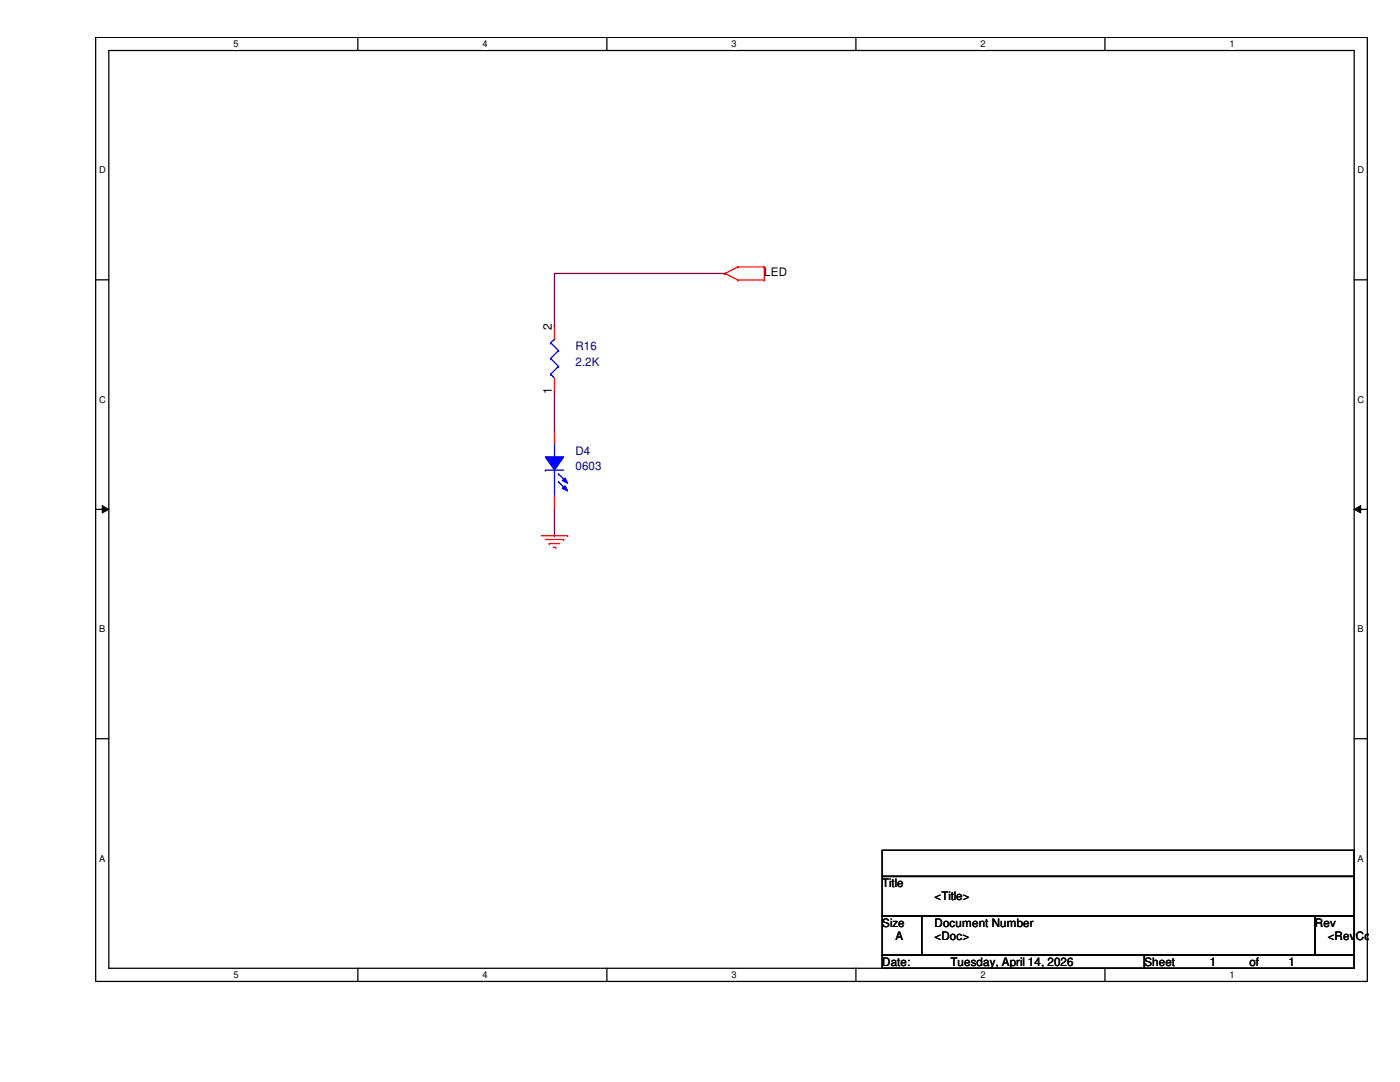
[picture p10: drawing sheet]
<svg xmlns="http://www.w3.org/2000/svg" width="279mm" height="216mm" viewBox="0 0 279 216" stroke-linecap="round" stroke-linejoin="round" font-family="sans-serif">
<path d="M19.1 7.5h253.8v188.3h-253.8zM21.7 10.1h248.6v183.1h-248.6z" fill="none" stroke="#000" stroke-width=".25"/>
<g fill="#fff">
<path d="M46.6 7.7h1v2.1h-1z"/>
<path d="M46.6 193.5h1v2.1h-1z"/>
</g>
<path d="M71.4 7.5v2.6M71.4 193.2v2.6" fill="none" stroke="#000" stroke-width=".25"/>
<g fill="#fff">
<path d="M96.3 7.7h1v2.1h-1z"/>
<path d="M96.3 193.5h1v2.1h-1z"/>
</g>
<path d="M121.1 7.5v2.6M121.1 193.2v2.6" fill="none" stroke="#000" stroke-width=".25"/>
<g fill="#fff">
<path d="M146 7.7h1v2.1h-1z"/>
<path d="M146 193.5h1v2.1h-1z"/>
</g>
<path d="M170.8 7.5v2.6M170.8 193.2v2.6" fill="none" stroke="#000" stroke-width=".25"/>
<g fill="#fff">
<path d="M195.7 7.7h1v2.1h-1z"/>
<path d="M195.7 193.5h1v2.1h-1z"/>
</g>
<path d="M220.5 7.5v2.6M220.5 193.2v2.6" fill="none" stroke="#000" stroke-width=".25"/>
<g fill="#fff">
<path d="M245.4 7.7h1v2.1h-1z"/>
<path d="M245.4 193.5h1v2.1h-1z"/>
<path d="M19.8 32.9h1.3v2.1h-1.3z"/>
<path d="M270.9 32.9h1.3v2.1h-1.3z"/>
<path d="M19.8 78.7h1.3v2.1h-1.3z"/>
<path d="M270.9 78.7h1.3v2.1h-1.3z"/>
</g>
<path d="M19.1 55.8h2.6M270.3 55.8h2.6" fill="none" stroke="#000" stroke-width=".25"/>
<g fill="#fff">
<path d="M19.8 124.5h1.2v2.1h-1.2z"/>
<path d="M270.9 124.5h1.3v2.1h-1.3z"/>
</g>
<path d="M19.1 101.6h2.6M270.3 101.6h2.6" fill="none" stroke="#000" stroke-width=".25"/>
<path d="M20.4 100.9l1.3 .7-1.3 .8zM270.3 101.6l1.3-.7v1.5z" fill="#000"/>
<path d="M20.4 100.9l1.3 .7-1.3 .8zM270.3 101.6l1.3-.7v1.5z" fill="none" stroke="#000" stroke-width=".2"/>
<g fill="#fff">
<path d="M19.8 170.3h1.2v2h-1.2z"/>
<path d="M270.9 170.3h1.3v2h-1.3z"/>
</g>
<path d="M19.1 147.4h2.6M270.3 147.4h2.6M176.1 169.7h94.2v5.2h-94.2zM176.1 174.9h94.2v7.9h-94.2zM176.1 182.8h7.8v7.8h-7.8zM176.1 190.6h52.3v2.6h-52.3zM183.9 182.8h78.5v7.8h-78.5zM228.4 190.6h41.9v2.6h-41.9zM262.4 182.8h7.9v7.8h-7.9z" fill="none" stroke="#000" stroke-width=".25"/>
<g fill="none" stroke="#f00" stroke-width=".25">
<path d="M144.7 54.6h.1M144.7 54.6l2.6 1.3M147.3 53.3h.1M147.3 55.9h.1M147.3 53.3l-2.6 1.3M147.3 53.3h5.2M147.3 55.9h5.2M152.5 53.3h.1M152.5 55.9h.1M152.5 53.3v2.6M110.7 78.1h.1M110.7 65h.1"/>
<path d="M110.7 65v2.6M110.7 75.5v2.6M108 106.9h5.3M108.8 107.7h3.7M109.6 108.5h.1M109.6 108.5h2.1M110.4 109.2h.5M110.9 109.2h.1M112.5 107.7h.1M113.3 106.9h.1"/>
</g>
<g fill="none" stroke="#00f" stroke-width=".25">
<path d="M109.9 74.7h.1M109.9 71.5h.1M109.9 68.4h.1M109.9 74.7l.8 .8M109.9 71.5l1.6 1.6M109.9 68.4l1.6 1.6M110.7 67.6h.1M110.7 67.6l-.8 .8M111.5 73.1h.1M111.5 70h.1M111.5 73.1l-1.6 1.6M111.5 70l-1.6 1.5"/>
<path d="M108.8 93.8h.1M108.8 93.8h3.7M110.7 91.2h.1M110.7 99h.1M110.7 88.6v2.6M110.7 93.8v5.2"/>
</g>
<path d="M108.8 91.2h3.7l-1.8 2.6z" fill-rule="evenodd" fill="#00f"/>
<path d="M108.8 91.2h3.7l-1.8 2.6z" fill="none" stroke="#00f" stroke-width=".25"/>
<path d="M112.2 97.5l.6-.6 .5 1.1z" fill-rule="evenodd" fill="#00f"/>
<path d="M112.2 97.5l.6-.6 .5 1.1z" fill="none" stroke="#00f" stroke-width=".25"/>
<path d="M112.2 95.9l.6-.5 .5 1z" fill-rule="evenodd" fill="#00f"/>
<path d="M111.5 94.6h.1M111.5 96.1h.1M111.5 94.6l1.5 1.5M111.5 96.1l1.5 1.6M112.2 95.9l.6-.5 .5 1z" fill="none" stroke="#00f" stroke-width=".25"/>
<path d="M110.7 85.9h.1M110.7 85.9v2.7M110.7 99v2.6M110.7 101.6h.1" fill="none" stroke="#f00" stroke-width=".25"/>
<path d="M144.7 54.6h.1M144.7 54.6h-34v10.4M110.7 78.1h.1M110.7 65h.1M110.7 78.1v7.8M110.7 106.9h.1M110.7 101.6v5.3" fill="none" stroke="#800040" stroke-width=".25"/>
<g font-size="2.4">
<text x="110.1" y="65.8" transform="rotate(-90 110.1 65.8)">2</text>
<text x="110.1" y="78.7" transform="rotate(-90 110.1 78.7)">1</text>
</g>
<g font-size="2.3">
<text x="152.5" y="55.2">LED</text>
<text x="176.1" y="177">Title</text>
<text x="186.5" y="179.7">&lt;Title&gt;</text>
<text x="176.1" y="184.9">Size</text>
<text x="186.5" y="184.9">Document Number</text>
<text x="262.4" y="184.9">Rev</text>
<text x="178.7" y="187.5">A</text>
<text x="186.5" y="187.5">&lt;Doc&gt;</text>
<text x="265" y="187.5">&lt;RevCo</text>
<text x="176.1" y="192.7">Date:</text>
<text x="189.7" y="192.7">Tuesday, April 14, 2026</text>
<text x="228.4" y="192.7">Sheet</text>
<text x="241.5" y="192.7">1</text>
<text x="249.3" y="192.7">of</text>
<text x="257.2" y="192.7">1</text>
</g>
<g font-size="2.3" fill="#000080">
<text x="114.9" y="69.8">R16</text>
<text x="114.9" y="72.9">2.2K</text>
<text x="114.9" y="90.7">D4</text>
<text x="114.9" y="93.9">0603</text>
</g>
<g font-size="1.9">
<text x="46.6" y="9.4">5</text>
<text x="96.3" y="9.4">4</text>
<text x="146" y="9.4">3</text>
<text x="195.7" y="9.4">2</text>
<text x="245.4" y="9.4">1</text>
<text x="19.8" y="34.6">D</text>
<text x="270.9" y="34.6">D</text>
<text x="19.8" y="80.3">C</text>
<text x="270.9" y="80.3">C</text>
<text x="19.8" y="126.2">B</text>
<text x="270.9" y="126.2">B</text>
<text x="19.8" y="171.9">A</text>
<text x="270.9" y="171.9">A</text>
<text x="46.6" y="195.2">5</text>
<text x="96.3" y="195.2">4</text>
<text x="146" y="195.2">3</text>
<text x="195.7" y="195.2">2</text>
<text x="245.4" y="195.2">1</text>
</g>
</svg>
